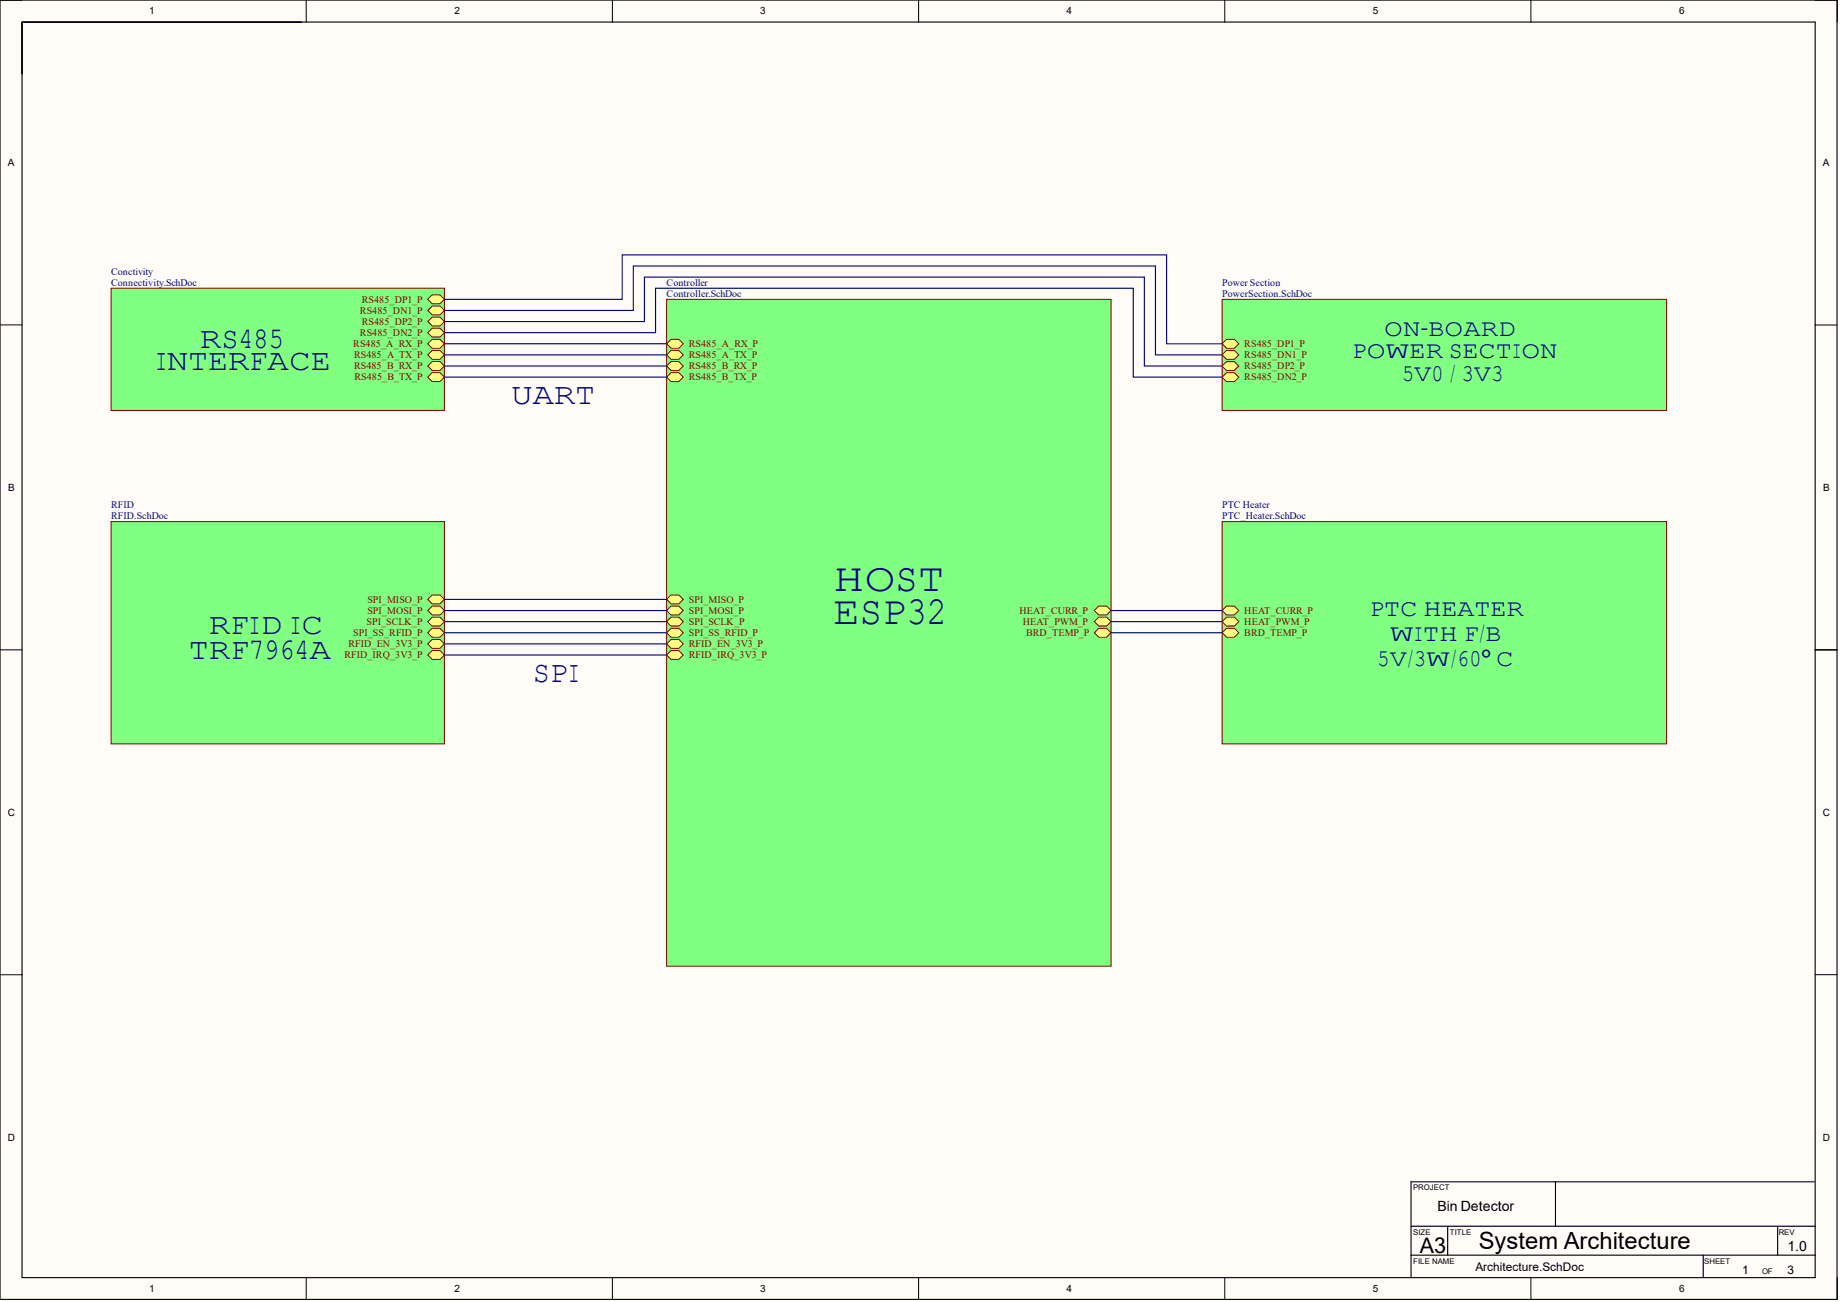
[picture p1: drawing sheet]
<svg xmlns="http://www.w3.org/2000/svg" width="420mm" height="297mm" viewBox="0 0 420 297" stroke-linecap="round" stroke-linejoin="round" font-family="sans-serif">
<g fill="#fffcf8">
<path d="M0 0h419.2v296.5h-419.2z" fill-rule="evenodd"/>
<path d="M5.1 5.1h409v286.3h-409z" fill-rule="evenodd"/>
</g>
<g fill="none" stroke="#000" stroke-width=".23">
<path d="M0 0h5.1M69.9 0v5.1M139.7 0v5.1M209.6 0v5.1M279.4 0v5.1M349.3 0v5.1M414.1 0h5.1v5.1M0 74.1h5.1M414.1 74.1h5.1M0 148.3h5.1M414.1 148.3h5.1M0 222.4h5.1"/>
<path d="M414.1 222.4h5.1M69.9 291.4v5.1M139.7 291.4v5.1M209.6 291.4v5.1M279.4 291.4v5.1M349.3 291.4v5.1M419.2 291.4v5.1"/>
</g>
<path d="M0 0h419.1v296.4h-419.1zM5 5h409.1v286.5h-409.1zM5 5.1h63.8M414.1 148.3h5.1M321.9 279.8h92.3M330.3 279.8v6.5M354.9 269.6v10.2M405.6 279.8v6.5M413.9 269.6h-92v21.8M321.9 286.3h92.3M388.6 286.3v5.1" fill="none" stroke="#000" stroke-width=".25"/>
<path d="M25.4 119h76v50.7h-76z" fill-rule="evenodd" fill="#81ff81"/>
<path d="M25.4 119h76v50.7h-76z" fill="none" stroke="#810000" stroke-width=".23"/>
<path d="M98.6 135.7h1.8l1 1.1-1 1h-1.8l-1-1z" fill-rule="evenodd" fill="#ffff81"/>
<path d="M98.6 135.7h1.8l1 1.1-1 1h-1.8l-1-1z" fill="none" stroke="#810000" stroke-width=".23"/>
<path d="M98.6 138.3h1.8l1 1-1 1h-1.8l-1-1z" fill-rule="evenodd" fill="#ffff81"/>
<path d="M98.6 138.3h1.8l1 1-1 1h-1.8l-1-1z" fill="none" stroke="#810000" stroke-width=".23"/>
<path d="M98.6 140.8h1.8l1 1-1 1h-1.8l-1-1z" fill-rule="evenodd" fill="#ffff81"/>
<path d="M98.6 140.8h1.8l1 1-1 1h-1.8l-1-1z" fill="none" stroke="#810000" stroke-width=".23"/>
<path d="M98.6 143.3h1.8l1 1.1-1 1h-1.8l-1-1z" fill-rule="evenodd" fill="#ffff81"/>
<path d="M98.6 143.3h1.8l1 1.1-1 1h-1.8l-1-1z" fill="none" stroke="#810000" stroke-width=".23"/>
<path d="M98.6 145.9h1.8l1 1-1 1h-1.8l-1-1z" fill-rule="evenodd" fill="#ffff81"/>
<path d="M98.6 145.9h1.8l1 1-1 1h-1.8l-1-1z" fill="none" stroke="#810000" stroke-width=".23"/>
<path d="M98.6 148.4h1.8l1 1-1 1h-1.8l-1-1z" fill-rule="evenodd" fill="#ffff81"/>
<path d="M98.6 148.4h1.8l1 1-1 1h-1.8l-1-1z" fill="none" stroke="#810000" stroke-width=".23"/>
<path d="M152.1 68.3h101.4v152.1h-101.4z" fill-rule="evenodd" fill="#81ff81"/>
<path d="M152.1 68.3h101.4v152.1h-101.4z" fill="none" stroke="#810000" stroke-width=".23"/>
<path d="M153.1 138.3h1.8l1 1-1 1h-1.8l-1-1z" fill-rule="evenodd" fill="#ffff81"/>
<path d="M153.1 138.3h1.8l1 1-1 1h-1.8l-1-1z" fill="none" stroke="#810000" stroke-width=".23"/>
<path d="M153.1 140.8h1.8l1 1-1 1h-1.8l-1-1z" fill-rule="evenodd" fill="#ffff81"/>
<path d="M153.1 140.8h1.8l1 1-1 1h-1.8l-1-1z" fill="none" stroke="#810000" stroke-width=".23"/>
<path d="M153.1 143.3h1.8l1 1.1-1 1h-1.8l-1-1z" fill-rule="evenodd" fill="#ffff81"/>
<path d="M153.1 143.3h1.8l1 1.1-1 1h-1.8l-1-1z" fill="none" stroke="#810000" stroke-width=".23"/>
<path d="M153.1 145.9h1.8l1 1-1 1h-1.8l-1-1z" fill-rule="evenodd" fill="#ffff81"/>
<path d="M153.1 145.9h1.8l1 1-1 1h-1.8l-1-1z" fill="none" stroke="#810000" stroke-width=".23"/>
<path d="M153.1 148.4h1.8l1 1-1 1h-1.8l-1-1z" fill-rule="evenodd" fill="#ffff81"/>
<path d="M153.1 148.4h1.8l1 1-1 1h-1.8l-1-1z" fill="none" stroke="#810000" stroke-width=".23"/>
<path d="M153.1 80h1.8l1 1-1 1h-1.8l-1-1z" fill-rule="evenodd" fill="#ffff81"/>
<path d="M153.1 80h1.8l1 1-1 1h-1.8l-1-1z" fill="none" stroke="#810000" stroke-width=".23"/>
<path d="M153.1 77.4h1.8l1 1-1 1h-1.8l-1-1z" fill-rule="evenodd" fill="#ffff81"/>
<path d="M153.1 77.4h1.8l1 1-1 1h-1.8l-1-1z" fill="none" stroke="#810000" stroke-width=".23"/>
<path d="M153.1 135.7h1.8l1 1.1-1 1h-1.8l-1-1z" fill-rule="evenodd" fill="#ffff81"/>
<path d="M153.1 135.7h1.8l1 1.1-1 1h-1.8l-1-1z" fill="none" stroke="#810000" stroke-width=".23"/>
<path d="M250.7 138.3h1.8l1 1-1 1h-1.8l-1-1z" fill-rule="evenodd" fill="#ffff81"/>
<path d="M250.7 138.3h1.8l1 1-1 1h-1.8l-1-1z" fill="none" stroke="#810000" stroke-width=".23"/>
<path d="M250.7 143.3h1.8l1 1.1-1 1h-1.8l-1-1z" fill-rule="evenodd" fill="#ffff81"/>
<path d="M250.7 143.3h1.8l1 1.1-1 1h-1.8l-1-1z" fill="none" stroke="#810000" stroke-width=".23"/>
<path d="M250.7 140.8h1.8l1 1-1 1h-1.8l-1-1z" fill-rule="evenodd" fill="#ffff81"/>
<path d="M250.7 140.8h1.8l1 1-1 1h-1.8l-1-1z" fill="none" stroke="#810000" stroke-width=".23"/>
<path d="M153.1 85h1.8l1 1-1 1h-1.8l-1-1z" fill-rule="evenodd" fill="#ffff81"/>
<path d="M153.1 85h1.8l1 1-1 1h-1.8l-1-1z" fill="none" stroke="#810000" stroke-width=".23"/>
<path d="M153.1 82.5h1.8l1 1-1 1h-1.8l-1-1z" fill-rule="evenodd" fill="#ffff81"/>
<path d="M153.1 82.5h1.8l1 1-1 1h-1.8l-1-1z" fill="none" stroke="#810000" stroke-width=".23"/>
<path d="M25.4 65.8h76v27.8h-76z" fill-rule="evenodd" fill="#81ff81"/>
<path d="M25.4 65.8h76v27.8h-76z" fill="none" stroke="#810000" stroke-width=".23"/>
<path d="M98.6 80h1.8l1 1-1 1h-1.8l-1-1z" fill-rule="evenodd" fill="#ffff81"/>
<path d="M98.6 80h1.8l1 1-1 1h-1.8l-1-1z" fill="none" stroke="#810000" stroke-width=".23"/>
<path d="M98.6 77.4h1.8l1 1-1 1h-1.8l-1-1z" fill-rule="evenodd" fill="#ffff81"/>
<path d="M98.6 77.4h1.8l1 1-1 1h-1.8l-1-1z" fill="none" stroke="#810000" stroke-width=".23"/>
<path d="M98.6 67.3h1.8l1 1-1 1h-1.8l-1-1z" fill-rule="evenodd" fill="#ffff81"/>
<path d="M98.6 67.3h1.8l1 1-1 1h-1.8l-1-1z" fill="none" stroke="#810000" stroke-width=".23"/>
<path d="M98.6 69.8h1.8l1 1-1 1h-1.8l-1-1z" fill-rule="evenodd" fill="#ffff81"/>
<path d="M98.6 69.8h1.8l1 1-1 1h-1.8l-1-1z" fill="none" stroke="#810000" stroke-width=".23"/>
<path d="M98.6 85h1.8l1 1-1 1h-1.8l-1-1z" fill-rule="evenodd" fill="#ffff81"/>
<path d="M98.6 85h1.8l1 1-1 1h-1.8l-1-1z" fill="none" stroke="#810000" stroke-width=".23"/>
<path d="M98.6 82.5h1.8l1 1-1 1h-1.8l-1-1z" fill-rule="evenodd" fill="#ffff81"/>
<path d="M98.6 82.5h1.8l1 1-1 1h-1.8l-1-1z" fill="none" stroke="#810000" stroke-width=".23"/>
<path d="M98.6 72.3h1.8l1 1.1-1 1h-1.8l-1-1z" fill-rule="evenodd" fill="#ffff81"/>
<path d="M98.6 72.3h1.8l1 1.1-1 1h-1.8l-1-1z" fill="none" stroke="#810000" stroke-width=".23"/>
<path d="M98.6 74.9h1.8l1 1-1 1h-1.8l-1-1z" fill-rule="evenodd" fill="#ffff81"/>
<path d="M98.6 74.9h1.8l1 1-1 1h-1.8l-1-1z" fill="none" stroke="#810000" stroke-width=".23"/>
<path d="M278.8 68.3h101.4v25.3h-101.4z" fill-rule="evenodd" fill="#81ff81"/>
<path d="M278.8 68.3h101.4v25.3h-101.4z" fill="none" stroke="#810000" stroke-width=".23"/>
<path d="M279.8 77.4h1.8l1 1-1 1h-1.8l-1-1z" fill-rule="evenodd" fill="#ffff81"/>
<path d="M279.8 77.4h1.8l1 1-1 1h-1.8l-1-1z" fill="none" stroke="#810000" stroke-width=".23"/>
<path d="M279.8 80h1.8l1 1-1 1h-1.8l-1-1z" fill-rule="evenodd" fill="#ffff81"/>
<path d="M279.8 80h1.8l1 1-1 1h-1.8l-1-1z" fill="none" stroke="#810000" stroke-width=".23"/>
<path d="M279.8 82.5h1.8l1 1-1 1h-1.8l-1-1z" fill-rule="evenodd" fill="#ffff81"/>
<path d="M279.8 82.5h1.8l1 1-1 1h-1.8l-1-1z" fill="none" stroke="#810000" stroke-width=".23"/>
<path d="M279.8 85h1.8l1 1-1 1.1h-1.8l-1-1.1z" fill-rule="evenodd" fill="#ffff81"/>
<path d="M279.8 85h1.8l1 1-1 1.1h-1.8l-1-1.1z" fill="none" stroke="#810000" stroke-width=".23"/>
<path d="M278.8 119h101.4v50.7h-101.4z" fill-rule="evenodd" fill="#81ff81"/>
<path d="M278.8 119h101.4v50.7h-101.4z" fill="none" stroke="#810000" stroke-width=".23"/>
<path d="M279.8 138.3h1.8l1 1-1 1h-1.8l-1-1z" fill-rule="evenodd" fill="#ffff81"/>
<path d="M279.8 138.3h1.8l1 1-1 1h-1.8l-1-1z" fill="none" stroke="#810000" stroke-width=".23"/>
<path d="M279.8 143.3h1.8l1 1.1-1 1h-1.8l-1-1z" fill-rule="evenodd" fill="#ffff81"/>
<path d="M279.8 143.3h1.8l1 1.1-1 1h-1.8l-1-1z" fill="none" stroke="#810000" stroke-width=".23"/>
<path d="M279.8 140.8h1.8l1 1-1 1h-1.8l-1-1z" fill-rule="evenodd" fill="#ffff81"/>
<path d="M279.8 140.8h1.8l1 1-1 1h-1.8l-1-1z" fill="none" stroke="#810000" stroke-width=".23"/>
<g fill="none" stroke="#000081" stroke-width=".25">
<path d="M101.4 78.4h50.7M101.4 70.8h43.1v-10.1h119.1v20.3h15.2M101.4 68.3h40.6v-10.2h124.2v20.3h12.6M101.4 73.4h45.6v-10.2h114.1v20.3h17.7M101.4 75.9h48.2v-10.1h109v20.2h20.2M101.4 81h50.7M101.4 83.5h50.7M101.4 86h50.7M101.4 139.3h50.7M101.4 136.8h50.7M253.5 139.3h25.3M101.4 141.8h50.7"/>
<path d="M101.4 144.4h50.7M101.4 146.9h50.7M101.4 149.4h50.7M253.5 141.8h25.3M253.5 144.4h25.3"/>
</g>
<g font-size="9.1" fill="#000081">
<text x="190.1" y="134.8">HOST</text>
<text x="190.1" y="142.4">ESP32</text>
</g>
<g font-size="6.8" fill="#000081">
<text x="45.6" y="79.4">RS485</text>
<text x="35.5" y="84.5">INTERFACE</text>
<text x="116.6" y="92.1">UART</text>
<text x="47.7" y="144.6">RFID IC</text>
<text x="43.1" y="150.4">TRF7964A</text>
<text x="121.7" y="155.5">SPI</text>
</g>
<g font-size="5.5" fill="#000081">
<text x="315.8" y="76.7">ON-BOARD</text>
<text x="308.5" y="81.6">POWER SECTION</text>
<text x="319.9" y="86.9">5V0 / 3V3</text>
<text x="312.5" y="140.6">PTC HEATER</text>
<text x="317.1" y="146.2">WITH F/B</text>
<text x="314.3" y="152">5V/3W/60° C</text>
</g>
<text font-size="5.4" x="337.4" y="284.9">System Architecture</text>
<text font-size="4.9" x="323.9" y="285.8">A3</text>
<g font-size="3.2">
<text x="328" y="276.3">Bin Detector</text>
<text x="407.8" y="285.4">1.0</text>
</g>
<g font-size="2.7">
<text x="336.6" y="290.1">Architecture.SchDoc</text>
<text x="397.5" y="290.6">1</text>
<text x="407.8" y="290.6">3</text>
</g>
<g font-size="2.3">
<text x="34.1" y="3.3">1</text>
<text x="103.7" y="3.3">2</text>
<text x="173.5" y="3.3">3</text>
<text x="243.3" y="3.3">4</text>
<text x="313.2" y="3.3">5</text>
<text x="383.1" y="3.3">6</text>
<text x="1.8" y="37.9">A</text>
<text x="415.9" y="37.9">A</text>
<text x="1.9" y="112">B</text>
<text x="416" y="112">B</text>
<text x="1.8" y="186.1">C</text>
<text x="415.9" y="186.1">C</text>
<text x="1.8" y="260.2">D</text>
<text x="415.9" y="260.2">D</text>
<text x="34.1" y="294.7">1</text>
<text x="103.7" y="294.7">2</text>
<text x="173.5" y="294.7">3</text>
<text x="243.3" y="294.7">4</text>
<text x="313.2" y="294.7">5</text>
<text x="383.1" y="294.7">6</text>
</g>
<g font-size="2.3" fill="#000081">
<text x="25.3" y="62.7">Conctivity</text>
<text x="25.3" y="65.2">Connectivity.SchDoc</text>
<text x="152.1" y="65.2">Controller</text>
<text x="278.8" y="65.2">Power Section</text>
<text x="152.1" y="67.8">Controller.SchDoc</text>
<text x="278.8" y="67.8">PowerSection.SchDoc</text>
<text x="25.3" y="116">RFID</text>
<text x="25.3" y="118.5">RFID.SchDoc</text>
<text x="278.8" y="116">PTC Heater</text>
<text x="278.8" y="118.5">PTC_Heater.SchDoc</text>
</g>
<g font-size="2.3" fill="#810000">
<text x="82.1" y="71.6">RS485_DN1_P</text>
<text x="82.5" y="69.1">RS485_DP1_P</text>
<text x="82.1" y="76.7">RS485_DN2_P</text>
<text x="82.5" y="74.1">RS485_DP2_P</text>
<text x="80.6" y="79.2">RS485_A_RX_P</text>
<text x="80.8" y="81.7">RS485_A_TX_P</text>
<text x="157.2" y="81.7">RS485_A_TX_P</text>
<text x="157.2" y="79.2">RS485_A_RX_P</text>
<text x="283.9" y="79.2">RS485_DP1_P</text>
<text x="283.9" y="81.7">RS485_DN1_P</text>
<text x="80.8" y="84.3">RS485_B_RX_P</text>
<text x="80.9" y="86.8">RS485_B_TX_P</text>
<text x="157.2" y="86.8">RS485_B_TX_P</text>
<text x="157.2" y="84.3">RS485_B_RX_P</text>
<text x="283.9" y="84.3">RS485_DP2_P</text>
<text x="283.9" y="86.8">RS485_DN2_P</text>
<text x="83.8" y="137.5">SPI_MISO_P</text>
<text x="157.2" y="137.5">SPI_MISO_P</text>
<text x="83.6" y="142.6">SPI_SCLK_P</text>
<text x="83.8" y="140">SPI_MOSI_P</text>
<text x="157.2" y="140">SPI_MOSI_P</text>
<text x="157.2" y="142.6">SPI_SCLK_P</text>
<text x="232.6" y="140">HEAT_CURR_P</text>
<text x="233.4" y="142.6">HEAT_PWM_P</text>
<text x="283.9" y="140">HEAT_CURR_P</text>
<text x="283.9" y="142.6">HEAT_PWM_P</text>
<text x="79.5" y="147.7">RFID_EN_3V3_P</text>
<text x="80.6" y="145.1">SPI_SS_RFID_P</text>
<text x="157.2" y="145.1">SPI_SS_RFID_P</text>
<text x="157.2" y="147.7">RFID_EN_3V3_P</text>
<text x="234.1" y="145.1">BRD_TEMP_P</text>
<text x="283.9" y="145.1">BRD_TEMP_P</text>
<text x="78.6" y="150.2">RFID_IRQ_3V3_P</text>
<text x="157.2" y="150.2">RFID_IRQ_3V3_P</text>
</g>
<g font-size="1.8">
<text x="322.4" y="271.6">PROJECT</text>
<text x="322.4" y="281.7">SIZE</text>
<text x="330.8" y="281.7">TITLE</text>
<text x="405.8" y="281.7">REV</text>
<text x="322.4" y="288.3">FILE NAME</text>
<text x="388.8" y="288.3">SHEET</text>
<text x="402" y="290.6">OF</text>
</g>
</svg>
